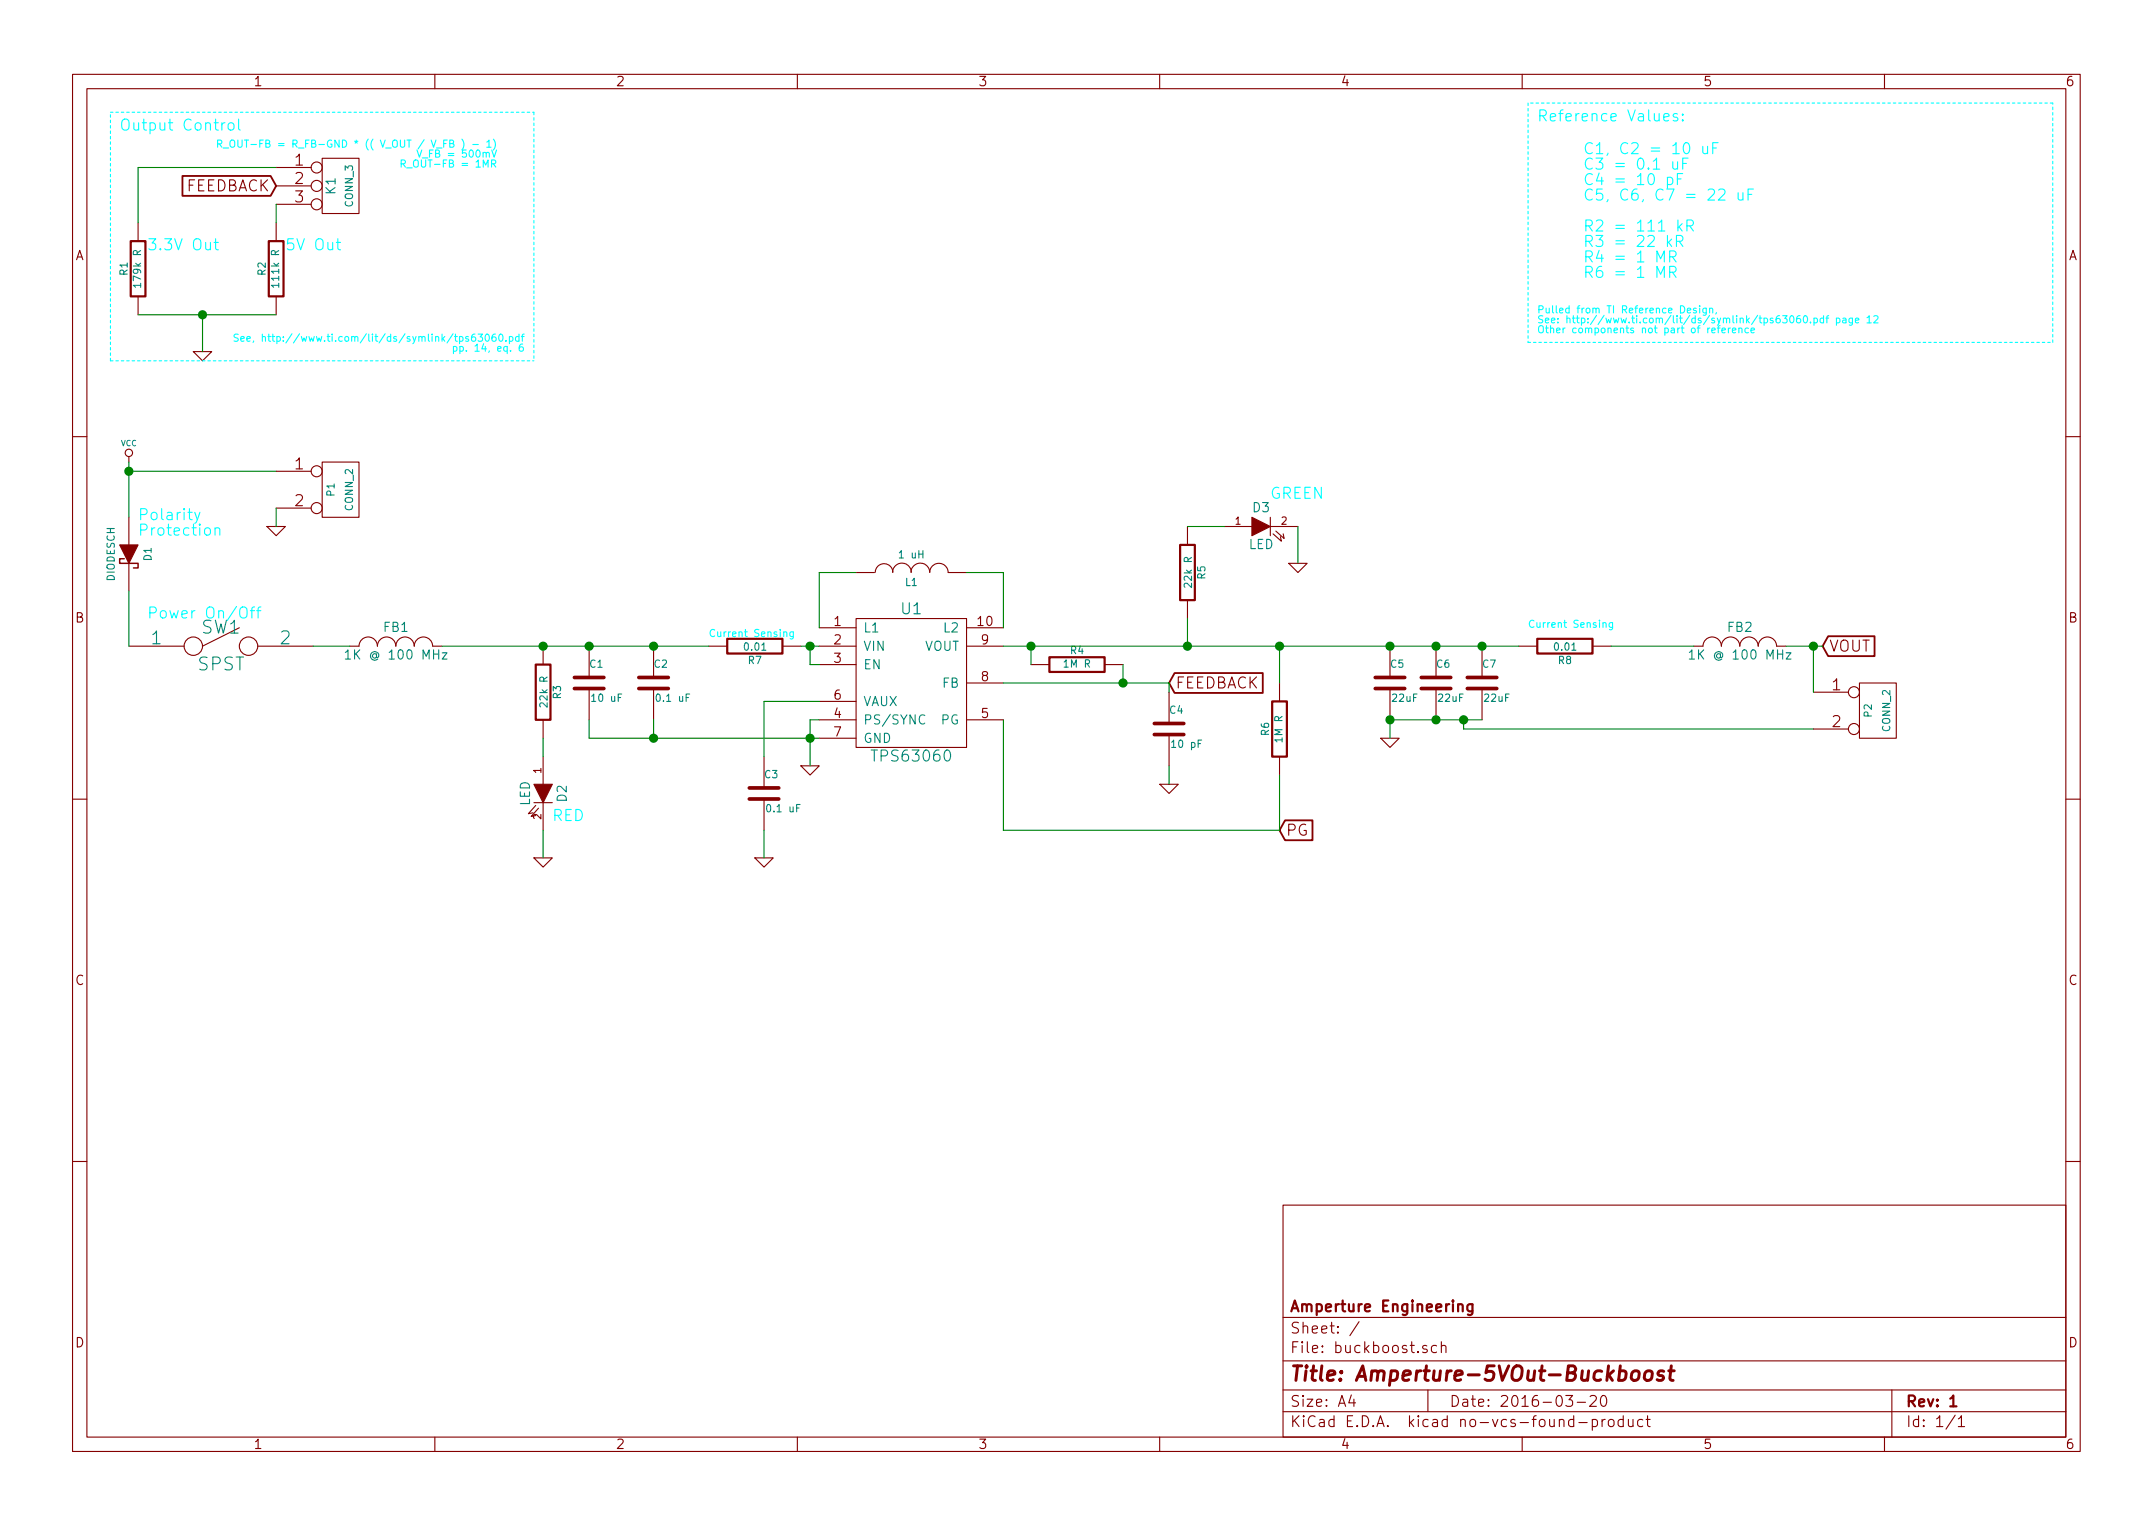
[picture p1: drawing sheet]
EESchema Schematic File Version 2
LIBS:power
LIBS:device
LIBS:transistors
LIBS:conn
LIBS:linear
LIBS:regul
LIBS:74xx
LIBS:cmos4000
LIBS:adc-dac
LIBS:memory
LIBS:xilinx
LIBS:microcontrollers
LIBS:dsp
LIBS:microchip
LIBS:analog_switches
LIBS:motorola
LIBS:texas
LIBS:intel
LIBS:audio
LIBS:interface
LIBS:digital-audio
LIBS:philips
LIBS:display
LIBS:cypress
LIBS:siliconi
LIBS:opto
LIBS:atmel
LIBS:contrib
LIBS:valves
LIBS:tps63060
LIBS:buckboost-cache
EELAYER 25 0
EELAYER END
$Descr A4 11693 8268
encoding utf-8
Sheet 1 1
Title "Amperture-5VOut-Buckboost"
Date "2016-03-20"
Rev "1"
Comp "Amperture Engineering"
Comment1 ""
Comment2 ""
Comment3 ""
Comment4 ""
$EndDescr
$Comp
L TPS63060 U1
U 1 1
P 4950 4150
F 0 "U1" H 4950 5000 60  0000 C CNN
F 1 "TPS63060" H 4950 4200 60  0000 C CNN
F 2 "Housings_DFN_QFN:DFN-10-1EP_3x3mm_Pitch0.5mm" H 4950 4150 60  0001 C CNN
F 3 "" H 4950 4150 60  0000 C CNN
	1    4950 4150
	1    0    0    -1  
$EndComp
$Comp
L C C2
U 1 1
P 3550 3700
F 0 "C2" H 3550 3800 40  0000 L CNN
F 1 "0.1 uF" H 3556 3615 40  0000 L CNN
F 2 "Capacitors_SMD:C_0805_HandSoldering" H 3588 3550 30  0001 C CNN
F 3 "" H 3550 3700 60  0000 C CNN
	1    3550 3700
	1    0    0    -1  
$EndComp
$Comp
L INDUCTOR L1
U 1 1
P 4950 3100
F 0 "L1" V 4900 3100 40  0000 C CNN
F 1 "1 uH" V 5050 3100 40  0000 C CNN
F 2 "XFL4020:XFL4020" H 4950 3100 60  0001 C CNN
F 3 "" H 4950 3100 60  0000 C CNN
	1    4950 3100
	0    -1   -1   0   
$EndComp
$Comp
L GND #PWR01
U 1 1
P 4400 4150
F 0 "#PWR01" H 4400 4150 30  0001 C CNN
F 1 "GND" H 4400 4080 30  0001 C CNN
F 2 "" H 4400 4150 60  0000 C CNN
F 3 "" H 4400 4150 60  0000 C CNN
	1    4400 4150
	1    0    0    -1  
$EndComp
$Comp
L VCC #PWR02
U 1 1
P 700 2500
F 0 "#PWR02" H 700 2600 30  0001 C CNN
F 1 "VCC" H 700 2600 30  0000 C CNN
F 2 "" H 700 2500 60  0000 C CNN
F 3 "" H 700 2500 60  0000 C CNN
	1    700  2500
	1    0    0    -1  
$EndComp
$Comp
L C C3
U 1 1
P 4150 4300
F 0 "C3" H 4150 4400 40  0000 L CNN
F 1 "0.1 uF" H 4156 4215 40  0000 L CNN
F 2 "Capacitors_SMD:C_0805_HandSoldering" H 4188 4150 30  0001 C CNN
F 3 "" H 4150 4300 60  0000 C CNN
	1    4150 4300
	1    0    0    -1  
$EndComp
$Comp
L GND #PWR03
U 1 1
P 4150 4650
F 0 "#PWR03" H 4150 4650 30  0001 C CNN
F 1 "GND" H 4150 4580 30  0001 C CNN
F 2 "" H 4150 4650 60  0000 C CNN
F 3 "" H 4150 4650 60  0000 C CNN
	1    4150 4650
	1    0    0    -1  
$EndComp
$Comp
L R R4
U 1 1
P 5850 3600
F 0 "R4" V 5930 3600 40  0000 C CNN
F 1 "1M R" V 5857 3601 40  0000 C CNN
F 2 "Resistors_SMD:R_0805_HandSoldering" V 5780 3600 30  0001 C CNN
F 3 "" H 5850 3600 30  0000 C CNN
	1    5850 3600
	0    -1   -1   0   
$EndComp
$Comp
L C C4
U 1 1
P 6350 3950
F 0 "C4" H 6350 4050 40  0000 L CNN
F 1 "10 pF" H 6356 3865 40  0000 L CNN
F 2 "Capacitors_SMD:C_0805_HandSoldering" H 6388 3800 30  0001 C CNN
F 3 "" H 6350 3950 60  0000 C CNN
	1    6350 3950
	1    0    0    -1  
$EndComp
$Comp
L GND #PWR04
U 1 1
P 6350 4250
F 0 "#PWR04" H 6350 4250 30  0001 C CNN
F 1 "GND" H 6350 4180 30  0001 C CNN
F 2 "" H 6350 4250 60  0000 C CNN
F 3 "" H 6350 4250 60  0000 C CNN
	1    6350 4250
	1    0    0    -1  
$EndComp
$Comp
L R R6
U 1 1
P 6950 3950
F 0 "R6" V 7030 3950 40  0000 C CNN
F 1 "1M R" V 6957 3951 40  0000 C CNN
F 2 "Resistors_SMD:R_0805_HandSoldering" V 6880 3950 30  0001 C CNN
F 3 "" H 6950 3950 30  0000 C CNN
	1    6950 3950
	-1   0    0    1   
$EndComp
$Comp
L C C5
U 1 1
P 7550 3700
F 0 "C5" H 7550 3800 40  0000 L CNN
F 1 "22uF" H 7556 3615 40  0000 L CNN
F 2 "Capacitors_SMD:C_0805_HandSoldering" H 7588 3550 30  0001 C CNN
F 3 "" H 7550 3700 60  0000 C CNN
	1    7550 3700
	1    0    0    -1  
$EndComp
$Comp
L GND #PWR05
U 1 1
P 7550 4000
F 0 "#PWR05" H 7550 4000 30  0001 C CNN
F 1 "GND" H 7550 3930 30  0001 C CNN
F 2 "" H 7550 4000 60  0000 C CNN
F 3 "" H 7550 4000 60  0000 C CNN
	1    7550 4000
	1    0    0    -1  
$EndComp
Text GLabel 9900 3500 2    60   Input ~ 0
VOUT
Text GLabel 6950 4500 2    60   Input ~ 0
PG
$Comp
L C C1
U 1 1
P 3200 3700
F 0 "C1" H 3200 3800 40  0000 L CNN
F 1 "10 uF" H 3206 3615 40  0000 L CNN
F 2 "Capacitors_SMD:C_0805_HandSoldering" H 3238 3550 30  0001 C CNN
F 3 "" H 3200 3700 60  0000 C CNN
	1    3200 3700
	1    0    0    -1  
$EndComp
$Comp
L C C6
U 1 1
P 7800 3700
F 0 "C6" H 7800 3800 40  0000 L CNN
F 1 "22uF" H 7806 3615 40  0000 L CNN
F 2 "Capacitors_SMD:C_0805_HandSoldering" H 7838 3550 30  0001 C CNN
F 3 "" H 7800 3700 60  0000 C CNN
	1    7800 3700
	1    0    0    -1  
$EndComp
$Comp
L C C7
U 1 1
P 8050 3700
F 0 "C7" H 8050 3800 40  0000 L CNN
F 1 "22uF" H 8056 3615 40  0000 L CNN
F 2 "Capacitors_SMD:C_0805_HandSoldering" H 8088 3550 30  0001 C CNN
F 3 "" H 8050 3700 60  0000 C CNN
	1    8050 3700
	1    0    0    -1  
$EndComp
$Comp
L SPST SW1
U 1 1
P 1200 3500
F 0 "SW1" H 1200 3600 70  0000 C CNN
F 1 "SPST" H 1200 3400 70  0000 C CNN
F 2 "Buttons_Switches_ThroughHole:SW_DIP_x1_Slide" H 1200 3500 60  0001 C CNN
F 3 "" H 1200 3500 60  0000 C CNN
	1    1200 3500
	1    0    0    -1  
$EndComp
$Comp
L DIODESCH D1
U 1 1
P 700 3000
F 0 "D1" H 700 3100 40  0000 C CNN
F 1 "DIODESCH" H 700 2900 40  0000 C CNN
F 2 "Capacitors_SMD:C_1206_HandSoldering" H 700 3000 60  0001 C CNN
F 3 "" H 700 3000 60  0000 C CNN
	1    700  3000
	0    1    1    0   
$EndComp
Text Notes 750  2900 0    60   ~ 0
Polarity\nProtection
Text Notes 800  3350 0    60   ~ 0
Power On/Off
$Comp
L R R5
U 1 1
P 6450 3100
F 0 "R5" V 6530 3100 40  0000 C CNN
F 1 "22k R" V 6457 3101 40  0000 C CNN
F 2 "Resistors_SMD:R_0805_HandSoldering" V 6380 3100 30  0001 C CNN
F 3 "" H 6450 3100 30  0000 C CNN
	1    6450 3100
	1    0    0    -1  
$EndComp
$Comp
L LED D3
U 1 1
P 6850 2850
F 0 "D3" H 6850 2950 50  0000 C CNN
F 1 "LED" H 6850 2750 50  0000 C CNN
F 2 "LEDs:LED_0805" H 6850 2850 60  0001 C CNN
F 3 "" H 6850 2850 60  0000 C CNN
	1    6850 2850
	1    0    0    -1  
$EndComp
$Comp
L GND #PWR06
U 1 1
P 7050 3050
F 0 "#PWR06" H 7050 3050 30  0001 C CNN
F 1 "GND" H 7050 2980 30  0001 C CNN
F 2 "" H 7050 3050 60  0000 C CNN
F 3 "" H 7050 3050 60  0000 C CNN
	1    7050 3050
	1    0    0    -1  
$EndComp
$Comp
L R R3
U 1 1
P 2950 3750
F 0 "R3" V 3030 3750 40  0000 C CNN
F 1 "22k R" V 2957 3751 40  0000 C CNN
F 2 "Resistors_SMD:R_0805_HandSoldering" V 2880 3750 30  0001 C CNN
F 3 "" H 2950 3750 30  0000 C CNN
	1    2950 3750
	1    0    0    -1  
$EndComp
$Comp
L LED D2
U 1 1
P 2950 4300
F 0 "D2" H 2950 4400 50  0000 C CNN
F 1 "LED" H 2950 4200 50  0000 C CNN
F 2 "LEDs:LED_0805" H 2950 4300 60  0001 C CNN
F 3 "" H 2950 4300 60  0000 C CNN
	1    2950 4300
	0    1    1    0   
$EndComp
$Comp
L GND #PWR07
U 1 1
P 2950 4650
F 0 "#PWR07" H 2950 4650 30  0001 C CNN
F 1 "GND" H 2950 4580 30  0001 C CNN
F 2 "" H 2950 4650 60  0000 C CNN
F 3 "" H 2950 4650 60  0000 C CNN
	1    2950 4650
	1    0    0    -1  
$EndComp
Text Notes 3000 4450 0    60   ~ 0
RED
Text Notes 6900 2700 0    60   ~ 0
GREEN
Text Notes 8350 650  0    60   ~ 0
Reference Values:\n
Text GLabel 6350 3700 2    60   Input ~ 0
FEEDBACK
Text GLabel 1500 1000 0    60   Input ~ 0
FEEDBACK
$Comp
L CONN_3 K1
U 1 1
P 1850 1000
F 0 "K1" V 1800 1000 50  0000 C CNN
F 1 "CONN_3" V 1900 1000 40  0000 C CNN
F 2 "Pin_Headers:Pin_Header_Straight_1x03" H 1850 1000 60  0001 C CNN
F 3 "" H 1850 1000 60  0000 C CNN
	1    1850 1000
	1    0    0    -1  
$EndComp
$Comp
L R R2
U 1 1
P 1500 1450
F 0 "R2" V 1580 1450 40  0000 C CNN
F 1 "111k R" V 1507 1451 40  0000 C CNN
F 2 "Resistors_SMD:R_0805_HandSoldering" V 1430 1450 30  0001 C CNN
F 3 "" H 1500 1450 30  0000 C CNN
	1    1500 1450
	-1   0    0    1   
$EndComp
$Comp
L R R1
U 1 1
P 750 1450
F 0 "R1" V 830 1450 40  0000 C CNN
F 1 "179k R" V 757 1451 40  0000 C CNN
F 2 "Resistors_SMD:R_0805_HandSoldering" V 680 1450 30  0001 C CNN
F 3 "" H 750 1450 30  0000 C CNN
	1    750  1450
	-1   0    0    1   
$EndComp
$Comp
L GND #PWR08
U 1 1
P 1100 1900
F 0 "#PWR08" H 1100 1900 30  0001 C CNN
F 1 "GND" H 1100 1830 30  0001 C CNN
F 2 "" H 1100 1900 60  0000 C CNN
F 3 "" H 1100 1900 60  0000 C CNN
	1    1100 1900
	1    0    0    -1  
$EndComp
Text Notes 1550 1350 0    60   ~ 0
5V Out
Text Notes 800  1350 0    60   ~ 0
3.3V Out
Text Notes 650  700  0    60   ~ 0
Output Control
Text Notes 2700 900  2    39   ~ 0
R_OUT-FB = R_FB-GND * (( V_OUT / V_FB ) - 1)\nV_FB = 500mV\nR_OUT-FB = 1MR
Text Notes 2850 1900 2    39   ~ 0
See, http://www.ti.com/lit/ds/symlink/tps63060.pdf\npp. 14, eq. 6
Text Notes 8350 1800 0    39   ~ 0
Pulled from TI Reference Design,\nSee: http://www.ti.com/lit/ds/symlink/tps63060.pdf page 12\nOther components not part of reference
Text Notes 8600 1500 0    60   ~ 0
C1, C2 = 10 uF\nC3 = 0.1 uF\nC4 = 10 pF\nC5, C6, C7 = 22 uF\n\nR2 = 111 kR\nR3 = 22 kR\nR4 = 1 MR\nR6 = 1 MR\n
$Comp
L INDUCTOR_SMALL FB1
U 1 1
P 2150 3500
F 0 "FB1" H 2150 3600 50  0000 C CNN
F 1 "1K @ 100 MHz" H 2150 3450 50  0000 C CNN
F 2 "Capacitors_SMD:C_1210_HandSoldering" H 2150 3500 60  0001 C CNN
F 3 "" H 2150 3500 60  0000 C CNN
	1    2150 3500
	1    0    0    -1  
$EndComp
$Comp
L INDUCTOR_SMALL FB2
U 1 1
P 9450 3500
F 0 "FB2" H 9450 3600 50  0000 C CNN
F 1 "1K @ 100 MHz" H 9450 3450 50  0000 C CNN
F 2 "Capacitors_SMD:C_1210_HandSoldering" H 9450 3500 60  0001 C CNN
F 3 "" H 9450 3500 60  0000 C CNN
	1    9450 3500
	1    0    0    -1  
$EndComp
$Comp
L R R8
U 1 1
P 8500 3500
F 0 "R8" V 8580 3500 40  0000 C CNN
F 1 "0.01" V 8507 3501 40  0000 C CNN
F 2 "Resistors_SMD:R_0805_HandSoldering" V 8430 3500 30  0001 C CNN
F 3 "" H 8500 3500 30  0000 C CNN
	1    8500 3500
	0    1    1    0   
$EndComp
$Comp
L R R7
U 1 1
P 4100 3500
F 0 "R7" V 4180 3500 40  0000 C CNN
F 1 "0.01" V 4107 3501 40  0000 C CNN
F 2 "Resistors_SMD:R_0805_HandSoldering" V 4030 3500 30  0001 C CNN
F 3 "" H 4100 3500 30  0000 C CNN
	1    4100 3500
	0    1    1    0   
$EndComp
Text Notes 3850 3450 0    39   ~ 0
Current Sensing
Text Notes 8300 3400 0    39   ~ 0
Current Sensing
$Comp
L CONN_2 P1
U 1 1
P 1850 2650
F 0 "P1" V 1800 2650 40  0000 C CNN
F 1 "CONN_2" V 1900 2650 40  0000 C CNN
F 2 "Pin_Headers:Pin_Header_Straight_1x02" H 1850 2650 60  0001 C CNN
F 3 "" H 1850 2650 60  0000 C CNN
	1    1850 2650
	1    0    0    -1  
$EndComp
Wire Wire Line
	5450 3400 5450 3100
Wire Wire Line
	5450 3100 5250 3100
Wire Wire Line
	4450 3400 4450 3100
Wire Wire Line
	4450 3100 4650 3100
Wire Wire Line
	4400 3900 4400 4150
Connection ~ 4400 4000
Wire Wire Line
	4450 3800 4150 3800
Wire Wire Line
	4150 3800 4150 4100
Wire Wire Line
	4150 4500 4150 4650
Wire Wire Line
	4450 3900 4400 3900
Wire Wire Line
	5450 3700 6350 3700
Wire Wire Line
	5450 3500 8250 3500
Wire Wire Line
	5600 3500 5600 3600
Wire Wire Line
	6100 3700 6100 3600
Connection ~ 6100 3700
Wire Wire Line
	6350 3700 6350 3750
Wire Wire Line
	6350 4150 6350 4250
Connection ~ 5600 3500
Wire Wire Line
	6950 3500 6950 3700
Wire Wire Line
	5450 3900 5450 4500
Wire Wire Line
	5450 4500 6950 4500
Wire Wire Line
	6950 4500 6950 4200
Wire Wire Line
	7550 3900 7550 4000
Connection ~ 6950 3500
Wire Wire Line
	3200 4000 4450 4000
Wire Wire Line
	7550 3900 8050 3900
Connection ~ 7800 3900
Connection ~ 7550 3900
Wire Wire Line
	700  2500 700  2800
Wire Wire Line
	700  3200 700  3500
Wire Wire Line
	7050 2850 7050 3050
Wire Wire Line
	6450 2850 6650 2850
Wire Wire Line
	6450 3350 6450 3500
Connection ~ 6450 3500
Connection ~ 2950 3500
Wire Wire Line
	2950 4000 2950 4100
Wire Wire Line
	2950 4500 2950 4650
Wire Notes Line
	11150 550  8300 550 
Wire Wire Line
	1500 1100 1500 1200
Wire Wire Line
	1500 900  750  900 
Wire Wire Line
	750  900  750  1200
Wire Wire Line
	750  1700 1500 1700
Wire Wire Line
	1100 1700 1100 1900
Connection ~ 1100 1700
Wire Notes Line
	8300 1850 11150 1850
Wire Notes Line
	8300 550  8300 1850
Wire Notes Line
	11150 1850 11150 550 
Wire Notes Line
	600  1950 2900 1950
Wire Notes Line
	600  1950 600  600 
Wire Notes Line
	600  600  2900 600 
Wire Notes Line
	2900 600  2900 1950
Wire Wire Line
	1700 3500 1900 3500
Connection ~ 7550 3500
Connection ~ 7800 3500
Connection ~ 8050 3500
Wire Wire Line
	9700 3500 9900 3500
Wire Wire Line
	3200 4000 3200 3900
Wire Wire Line
	3550 3900 3550 4000
Connection ~ 3550 4000
Connection ~ 3200 3500
Connection ~ 3550 3500
Wire Wire Line
	4450 3500 4350 3500
Wire Wire Line
	4450 3600 4400 3600
Wire Wire Line
	4400 3600 4400 3500
Connection ~ 4400 3500
Wire Wire Line
	3850 3500 2400 3500
Wire Wire Line
	9200 3500 8750 3500
Wire Wire Line
	1500 2550 700  2550
Connection ~ 700  2550
$Comp
L GND #PWR09
U 1 1
P 1500 2850
F 0 "#PWR09" H 1500 2850 30  0001 C CNN
F 1 "GND" H 1500 2780 30  0001 C CNN
F 2 "" H 1500 2850 60  0000 C CNN
F 3 "" H 1500 2850 60  0000 C CNN
	1    1500 2850
	1    0    0    -1  
$EndComp
Wire Wire Line
	1500 2750 1500 2850
$Comp
L CONN_2 P2
U 1 1
P 10200 3850
F 0 "P2" V 10150 3850 40  0000 C CNN
F 1 "CONN_2" V 10250 3850 40  0000 C CNN
F 2 "Pin_Headers:Pin_Header_Straight_1x02" H 10200 3850 60  0001 C CNN
F 3 "" H 10200 3850 60  0000 C CNN
	1    10200 3850
	1    0    0    -1  
$EndComp
Wire Wire Line
	9850 3750 9850 3500
Connection ~ 9850 3500
Wire Wire Line
	9850 3950 7950 3950
Wire Wire Line
	7950 3950 7950 3900
Connection ~ 7950 3900
$EndSCHEMATC
